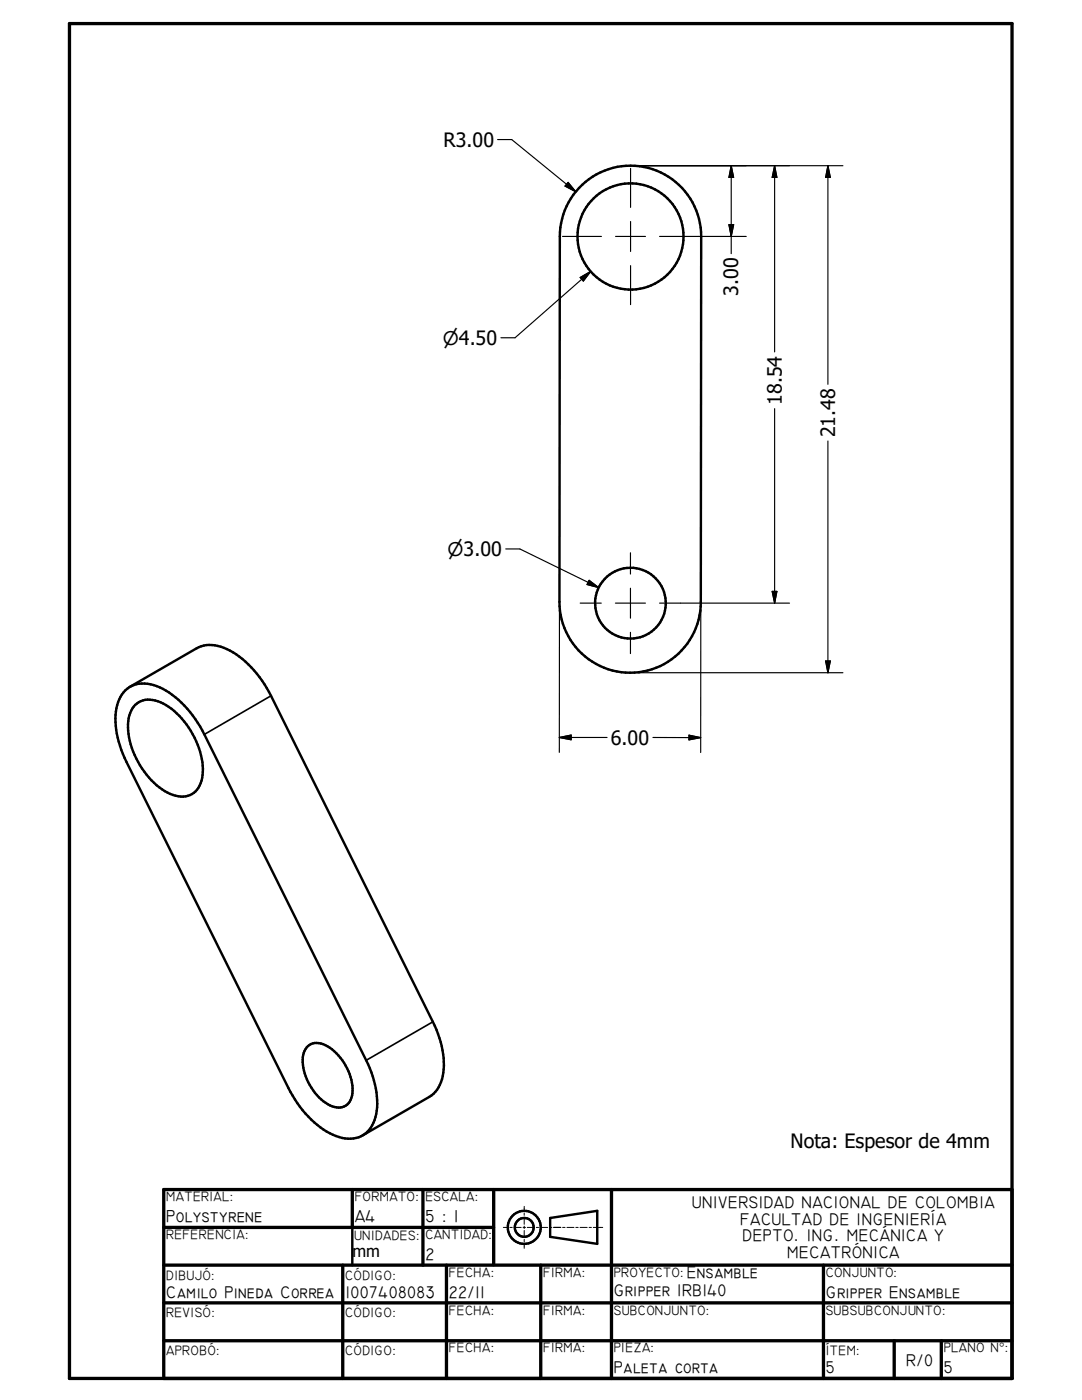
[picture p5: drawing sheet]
<svg xmlns="http://www.w3.org/2000/svg" width="216mm" height="279mm" viewBox="0 0 216 279" stroke-linecap="round" stroke-linejoin="round" font-family="sans-serif">
<g fill="none" stroke="#000" stroke-width=".48">
<path d="M116.2 36.9a14.1 14.1 0 0 1 15.2-2.7 14.1 14.1 0 0 1 8.5 13l-.1 72.9a14.1 14.1 0 0 1-14.1 14.2 14.1 14.1 0 0 1-14.1-14.2l.1-72.9a14 14 0 0 1 4.5-10.3zM25 137.8a5.7 5.7 0 0 1 6.3-.9 19.4 19.4 0 0 1 9.5 9.7l32.3 65a16.3 16.3 0 0 1 1.6 11.9 5.3 5.3 0 0 1-7 3.4 18.2 18.2 0 0 1-9.8-9l-32.7-65.8a16.3 16.3 0 0 1-1.6-12l.4-1zM25.9 137.1l13.4-7.7a6.9 6.9 0 0 1 6.6 .5 21 21 0 0 1 8.2 9l32.3 65a16.2 16.2 0 0 1 1.6 12.1l-.8 1.5-1.1 1.1-13.7 8M27 140.7a4.6 4.6 0 0 1 5.6-.3 16.3 16.3 0 0 1 7.9 13.7 4.6 4.6 0 0 1-3.5 4.8 7.9 7.9 0 0 1-6.3-2.7 15.7 15.7 0 0 1-5-12.8l.5-1.6zM61.2 209a3 3 0 0 1 4.1-.2 10.9 10.9 0 0 1 5 9.4 2.87 2.87 0 0 1-4.4 2.4 10.6 10.6 0 0 1-5.4-10.1zM70.3 244.9v7.6M109.8 243.1l9.4-1.4v6.5l-9.4-1.4z"/>
<circle cx="125.8" cy="47.2" r="10.6"/>
<circle cx="125.8" cy="120.4" r="7.1"/>
<circle cx="104.6" cy="245" r="1.87"/>
<circle cx="104.6" cy="244.9" r="3.3"/>
</g>
<path d="M54.1 138.9l-13.3 7.7M86.4 203.9l-13.3 7.7" fill="none" stroke="#000" stroke-width=".33"/>
<g fill="none" stroke="#000" stroke-width=".66">
<path d="M13.9 4.7h188v270.4h-188zM70.3 237.4v7.5M84.4 237.4v15.1M98.5 237.4v15M122 237.4v37.7M201.9 237.4h-169.2v37.7M32.7 252.5h169.2M32.7 245h65.8M68.4 252.5v22.6M89.1 252.5v22.6M107.9 252.5v22.6M164.3 252.5v22.6"/>
<path d="M32.7 260h169.2M32.7 267.6h169.2M178.4 267.6v7.5M187.8 267.6v7.5"/>
</g>
<g fill="none" stroke="#000" stroke-width=".2">
<path d="M100.4 245h1M101.7 245h.5M102.6 245h1.4M104.4 245h.5M104.6 240.8v.9M104.6 242.1v.4M104.6 242.9v1.4M104.6 244.7v.5M104.6 245.6v1.4M104.6 247.3v.5M104.6 248.2v.9M105.2 245h1.4"/>
<path d="M107 245h.5M107.8 245h1.5M109.7 245h.4M110.5 245h1.4M112.3 245h.4M113.1 245h1.4M114.9 245h.5M115.7 245h1.5M117.5 245h.5M118.4 245h1.9"/>
</g>
<g fill="none" stroke="#000" stroke-width=".23">
<path d="M99.3 27.9h2.8l12.8 10.4M113.4 36.4l1.5 1.9-2.2-1.2zM125.8 33.6v7.8M127.3 33.1h40.9M145.9 33.1l.5 2.3h-1zM145.9 33.1v17.5M154.6 33.1l.4 2.3h-.9zM154.6 33.1v37.1M165.2 33.1v43.6M165.2 33.1l.5 2.3h-1zM112.2 47.2h7.8M115.8 55.4l2.1-1.2-1.5 1.9z"/>
<path d="M117.9 54.2l-15.1 13.2h-2.8M122.8 47.2h6M125.8 44.2v6M125.8 53v7.8M131.6 47.2h17.3M145.4 44.8h1l-.5 2.4zM154.6 81.6v38.8M165.2 88v46.3M100.9 109.6h2.8l15.8 7.7M117.5 115.8l2 1.5-2.4-.6zM125.8 110.3v4.3M125.8 117.4v6"/>
<path d="M154.1 118h.9l-.4 2.4zM111.6 121.6v28.6M115.8 120.4h4.2M122.8 120.4h6M125.8 126.2v4.2M127.2 134.3h41M131.6 120.4h25.9M139.8 121.6v28.6M164.7 131.9h1l-.5 2.4zM111.6 147.2h9.5M111.6 147.2l2.4-.5v.9zM130.3 147.2h9.5"/>
<path d="M137.5 146.7l2.3 .5-2.3 .5zM110.5 245h1.4"/>
</g>
<path d="M113.4 36.4l1.5 1.9-2.2-1.2zM145.9 33.1l.5 2.3h-1zM154.6 33.1l.4 2.3h-.9zM165.2 33.1l.5 2.3h-1zM115.8 55.4l2.1-1.2-1.5 1.9zM145.4 44.8h1l-.5 2.4zM117.5 115.8l2 1.5-2.4-.6zM154.1 118h.9l-.4 2.4zM164.7 131.9h1l-.5 2.4zM111.6 147.2l2.4-.5v.9zM137.5 146.7l2.3 .5-2.3 .5z" fill="#000" stroke="#000" stroke-width=".23"/>
<g font-size="3.9">
<text x="88.5" y="29.3">R3.00</text>
<text x="147.3" y="59.1" transform="rotate(-90 147.3 59.1)">3.00</text>
<text x="156" y="80.8" transform="rotate(-90 156 80.8)">18.54</text>
<text x="166.6" y="87.3" transform="rotate(-90 166.6 87.3)">21.48</text>
<text x="121.9" y="148.6">6.00</text>
<text x="157.7" y="229.2">Nota: Espesor de 4mm</text>
</g>
<g font-size="3.8">
<text x="88.4" y="68.8">n4.50</text>
<text x="89.3" y="111">n3.00</text>
</g>
<g font-size="3.5">
<text x="33.1" y="244">Polystyrene</text>
<text x="70.8" y="244">A4</text>
<text x="84.9" y="244">5 : 1</text>
</g>
<g font-size="3.4">
<text x="138" y="241">UNIVERSIDAD NACIONAL DE COLOMBIA</text>
<text x="147.7" y="244.4">FACULTAD DE INGENIERÍA</text>
<text x="84.9" y="251.5">2</text>
<text x="148.2" y="247.7">DEPTO. ING. MECÁNICA Y</text>
<text x="157.1" y="251.1">MECATRÓNICA</text>
<text x="137" y="255">Ensamble</text>
<text x="33.1" y="259">Camilo Pineda Correa</text>
<text x="68.9" y="259">1007408083</text>
<text x="89.6" y="259">22/11</text>
<text x="122.5" y="258.6">Gripper IRB140</text>
<text x="164.8" y="259">Gripper Ensamble</text>
<text x="122.5" y="274.1">Paleta corta</text>
<text x="164.8" y="274.1">5</text>
<text x="180.8" y="272.5">R/0</text>
<text x="188.3" y="274.1">5</text>
</g>
<text font-size="3.3" x="70.3" y="250.8">mm</text>
<g font-size="2.7">
<text x="33.1" y="239.7">MATERIAL:</text>
<text x="70.8" y="239.7">FORMATO:</text>
<text x="84.9" y="239.7">ESCALA:</text>
<text x="33.1" y="247.3">REFERENCIA:</text>
<text x="70.7" y="247.4">UNIDADES:</text>
<text x="84.9" y="247.3">CANTIDAD:</text>
<text x="33.1" y="255.4">DIBUJÓ:</text>
<text x="68.9" y="255.4">CÓDIGO:</text>
<text x="89.6" y="254.8">FECHA:</text>
<text x="108.4" y="254.8">FIRMA:</text>
<text x="122.5" y="254.8">PROYECTO:</text>
<text x="164.8" y="254.8">CONJUNTO:</text>
<text x="33.1" y="262.9">REVISÓ:</text>
<text x="68.9" y="262.9">CÓDIGO:</text>
<text x="89.6" y="262.3">FECHA:</text>
<text x="108.4" y="262.3">FIRMA:</text>
<text x="122.5" y="262.4">SUBCONJUNTO:</text>
<text x="164.8" y="262.4">SUBSUBCONJUNTO:</text>
<text x="89.6" y="269.9">FECHA:</text>
<text x="108.4" y="269.9">FIRMA:</text>
<text x="122.5" y="269.9">PIEZA:</text>
<text x="188.3" y="269.9">PLANO N°:</text>
<text x="33.1" y="270.5">APROBÓ:</text>
<text x="68.9" y="270.5">CÓDIGO:</text>
<text x="164.8" y="270.5">ÍTEM:</text>
</g>
</svg>
